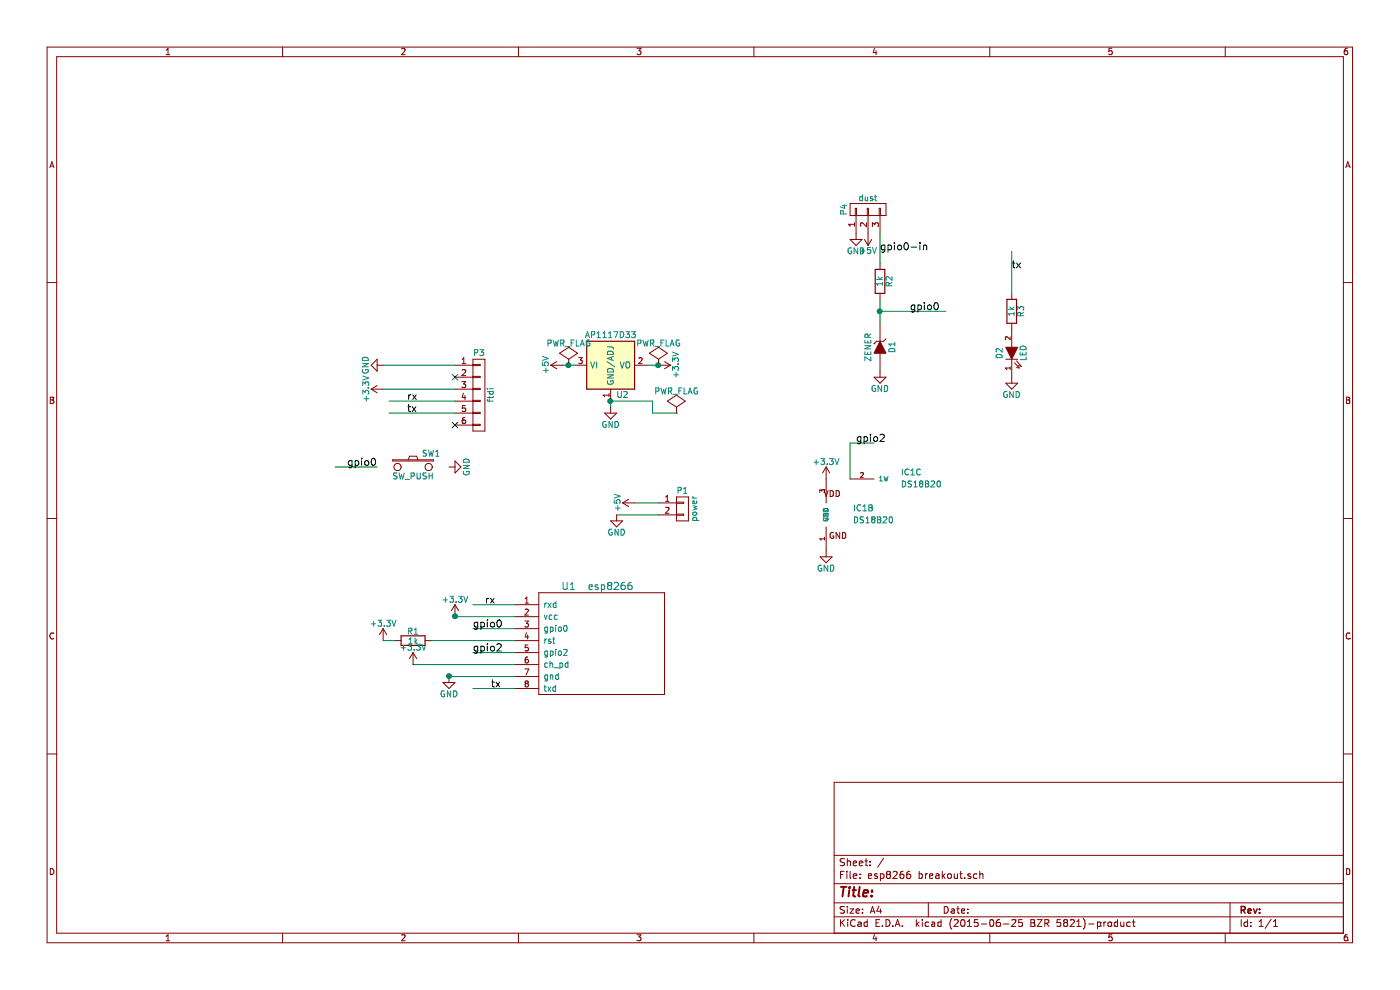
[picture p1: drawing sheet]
EESchema Schematic File Version 2
LIBS:esp8266 breakout-rescue
LIBS:power
LIBS:device
LIBS:transistors
LIBS:conn
LIBS:linear
LIBS:regul
LIBS:74xx
LIBS:cmos4000
LIBS:adc-dac
LIBS:memory
LIBS:xilinx
LIBS:microcontrollers
LIBS:dsp
LIBS:microchip
LIBS:analog_switches
LIBS:motorola
LIBS:texas
LIBS:intel
LIBS:audio
LIBS:interface
LIBS:digital-audio
LIBS:philips
LIBS:display
LIBS:cypress
LIBS:siliconi
LIBS:opto
LIBS:atmel
LIBS:contrib
LIBS:valves
LIBS:esp8266
LIBS:1wire
LIBS:esp8266 breakout-cache
EELAYER 25 0
EELAYER END
$Descr A4 11693 8268
encoding utf-8
Sheet 1 1
Title ""
Date ""
Rev ""
Comp ""
Comment1 ""
Comment2 ""
Comment3 ""
Comment4 ""
$EndDescr
$Comp
L R R1
U 1 1
P 3450 5350
F 0 "R1" V 3530 5350 50  0000 C CNN
F 1 "1k" V 3450 5350 50  0000 C CNN
F 2 "Resistors_ThroughHole:Resistor_Horizontal_RM10mm" V 3380 5350 30  0001 C CNN
F 3 "" H 3450 5350 30  0000 C CNN
	1    3450 5350
	0    -1   -1   0   
$EndComp
$Comp
L PWR_FLAG #FLG01
U 1 1
P 5500 3050
F 0 "#FLG01" H 5500 3145 50  0001 C CNN
F 1 "PWR_FLAG" H 5500 3230 50  0000 C CNN
F 2 "" H 5500 3050 60  0000 C CNN
F 3 "" H 5500 3050 60  0000 C CNN
	1    5500 3050
	1    0    0    -1  
$EndComp
$Comp
L CONN_01X02 P1
U 1 1
P 5700 4250
F 0 "P1" H 5700 4400 50  0000 C CNN
F 1 "power" V 5800 4250 50  0000 C CNN
F 2 "Pin_Headers:Pin_Header_Straight_1x02" H 5700 4250 60  0001 C CNN
F 3 "" H 5700 4250 60  0000 C CNN
	1    5700 4250
	1    0    0    -1  
$EndComp
Wire Wire Line
	5500 4300 5150 4300
$Comp
L GND #PWR02
U 1 1
P 5150 4300
F 0 "#PWR02" H 5150 4050 50  0001 C CNN
F 1 "GND" H 5150 4150 50  0000 C CNN
F 2 "" H 5150 4300 60  0000 C CNN
F 3 "" H 5150 4300 60  0000 C CNN
	1    5150 4300
	1    0    0    -1  
$EndComp
Wire Wire Line
	5500 4200 5300 4200
$Comp
L esp8266 U1
U 1 1
P 4450 4850
F 0 "U1" H 4750 4800 60  0000 C CNN
F 1 "esp8266" H 5100 4800 60  0000 C CNN
F 2 "kicadlibs:esp8266" H 5100 4550 60  0001 C CNN
F 3 "" H 5100 4550 60  0000 C CNN
	1    4450 4850
	1    0    0    -1  
$EndComp
Wire Wire Line
	3800 5150 4300 5150
Wire Wire Line
	3750 5650 4300 5650
Wire Wire Line
	4300 5350 3600 5350
$Comp
L GND #PWR03
U 1 1
P 3750 5650
F 0 "#PWR03" H 3750 5400 50  0001 C CNN
F 1 "GND" H 3750 5500 50  0000 C CNN
F 2 "" H 3750 5650 60  0000 C CNN
F 3 "" H 3750 5650 60  0000 C CNN
	1    3750 5650
	1    0    0    -1  
$EndComp
$Comp
L +3.3V #PWR04
U 1 1
P 3800 5150
F 0 "#PWR04" H 3800 5000 50  0001 C CNN
F 1 "+3.3V" H 3800 5290 50  0000 C CNN
F 2 "" H 3800 5150 60  0000 C CNN
F 3 "" H 3800 5150 60  0000 C CNN
	1    3800 5150
	1    0    0    -1  
$EndComp
Connection ~ 3800 5150
Connection ~ 3750 5650
$Comp
L +3.3V #PWR05
U 1 1
P 3200 5350
F 0 "#PWR05" H 3200 5200 50  0001 C CNN
F 1 "+3.3V" H 3200 5490 50  0000 C CNN
F 2 "" H 3200 5350 60  0000 C CNN
F 3 "" H 3200 5350 60  0000 C CNN
	1    3200 5350
	1    0    0    -1  
$EndComp
Wire Wire Line
	3200 5350 3300 5350
Wire Wire Line
	3150 3900 2800 3900
Text Label 2900 3900 0    60   ~ 0
gpio0
Wire Wire Line
	3450 5550 4300 5550
$Comp
L CONN_01X06 P3
U 1 1
P 4000 3300
F 0 "P3" H 4000 3650 50  0000 C CNN
F 1 "ftdi" V 4100 3300 50  0000 C CNN
F 2 "Pin_Headers:Pin_Header_Straight_1x06" H 4000 3300 60  0001 C CNN
F 3 "" H 4000 3300 60  0000 C CNN
	1    4000 3300
	1    0    0    -1  
$EndComp
Wire Wire Line
	3800 3050 3200 3050
Wire Wire Line
	3800 3250 3200 3250
Wire Wire Line
	4300 5050 3950 5050
Wire Wire Line
	4300 5750 3950 5750
Text Label 4050 5050 0    60   ~ 0
rx
Text Label 4100 5750 0    60   ~ 0
tx
$Comp
L AP1117D33 U2
U 1 1
P 5100 3050
F 0 "U2" H 5200 2800 50  0000 C CNN
F 1 "AP1117D33" H 5100 3300 50  0000 C CNN
F 2 "Power_Integrations:TO-220" H 5100 3050 60  0001 C CNN
F 3 "" H 5100 3050 60  0000 C CNN
	1    5100 3050
	1    0    0    -1  
$EndComp
$Comp
L GND #PWR06
U 1 1
P 5100 3400
F 0 "#PWR06" H 5100 3150 50  0001 C CNN
F 1 "GND" H 5100 3250 50  0000 C CNN
F 2 "" H 5100 3400 60  0000 C CNN
F 3 "" H 5100 3400 60  0000 C CNN
	1    5100 3400
	1    0    0    -1  
$EndComp
$Comp
L +3.3V #PWR07
U 1 1
P 5500 3050
F 0 "#PWR07" H 5500 2900 50  0001 C CNN
F 1 "+3.3V" H 5500 3190 50  0000 C CNN
F 2 "" H 5500 3050 60  0000 C CNN
F 3 "" H 5500 3050 60  0000 C CNN
	1    5500 3050
	0    1    1    0   
$EndComp
$Comp
L +5V #PWR08
U 1 1
P 4700 3050
F 0 "#PWR08" H 4700 2900 50  0001 C CNN
F 1 "+5V" H 4700 3190 50  0000 C CNN
F 2 "" H 4700 3050 60  0000 C CNN
F 3 "" H 4700 3050 60  0000 C CNN
	1    4700 3050
	0    -1   -1   0   
$EndComp
$Comp
L ZENER D1
U 1 1
P 7350 2900
F 0 "D1" H 7350 3000 50  0000 C CNN
F 1 "ZENER" H 7350 2800 50  0000 C CNN
F 2 "Discret:D3" H 7350 2900 60  0001 C CNN
F 3 "" H 7350 2900 60  0000 C CNN
	1    7350 2900
	0    1    1    0   
$EndComp
$Comp
L R R2
U 1 1
P 7350 2350
F 0 "R2" V 7430 2350 50  0000 C CNN
F 1 "1k" V 7350 2350 50  0000 C CNN
F 2 "Resistors_ThroughHole:Resistor_Horizontal_RM10mm" V 7280 2350 30  0001 C CNN
F 3 "" H 7350 2350 30  0000 C CNN
	1    7350 2350
	1    0    0    -1  
$EndComp
Wire Wire Line
	7350 2500 7350 2700
Wire Wire Line
	7900 2600 7350 2600
Connection ~ 7350 2600
$Comp
L GND #PWR09
U 1 1
P 7350 3100
F 0 "#PWR09" H 7350 2850 50  0001 C CNN
F 1 "GND" H 7350 2950 50  0000 C CNN
F 2 "" H 7350 3100 60  0000 C CNN
F 3 "" H 7350 3100 60  0000 C CNN
	1    7350 3100
	1    0    0    -1  
$EndComp
Text Label 7600 2600 0    60   ~ 0
gpio0
Wire Wire Line
	4300 5250 3950 5250
Wire Wire Line
	4300 5450 3950 5450
Text Label 3950 5250 0    60   ~ 0
gpio0
Text Label 3950 5450 0    60   ~ 0
gpio2
$Comp
L +3.3V #PWR010
U 1 1
P 3450 5550
F 0 "#PWR010" H 3450 5400 50  0001 C CNN
F 1 "+3.3V" H 3450 5690 50  0000 C CNN
F 2 "" H 3450 5550 60  0000 C CNN
F 3 "" H 3450 5550 60  0000 C CNN
	1    3450 5550
	1    0    0    -1  
$EndComp
$Comp
L GND #PWR011
U 1 1
P 3750 3900
F 0 "#PWR011" H 3750 3650 50  0001 C CNN
F 1 "GND" H 3750 3750 50  0000 C CNN
F 2 "" H 3750 3900 60  0000 C CNN
F 3 "" H 3750 3900 60  0000 C CNN
	1    3750 3900
	0    -1   -1   0   
$EndComp
$Comp
L +3.3V #PWR012
U 1 1
P 3200 3250
F 0 "#PWR012" H 3200 3100 50  0001 C CNN
F 1 "+3.3V" H 3200 3390 50  0000 C CNN
F 2 "" H 3200 3250 60  0000 C CNN
F 3 "" H 3200 3250 60  0000 C CNN
	1    3200 3250
	0    -1   -1   0   
$EndComp
$Comp
L GND #PWR013
U 1 1
P 3200 3050
F 0 "#PWR013" H 3200 2800 50  0001 C CNN
F 1 "GND" H 3200 2900 50  0000 C CNN
F 2 "" H 3200 3050 60  0000 C CNN
F 3 "" H 3200 3050 60  0000 C CNN
	1    3200 3050
	0    1    1    0   
$EndComp
Wire Wire Line
	3800 3350 3250 3350
Wire Wire Line
	3800 3450 3250 3450
Text Label 3400 3350 0    60   ~ 0
rx
Text Label 3400 3450 0    60   ~ 0
tx
$Comp
L +5V #PWR014
U 1 1
P 5300 4200
F 0 "#PWR014" H 5300 4050 50  0001 C CNN
F 1 "+5V" H 5300 4340 50  0000 C CNN
F 2 "" H 5300 4200 60  0000 C CNN
F 3 "" H 5300 4200 60  0000 C CNN
	1    5300 4200
	0    -1   -1   0   
$EndComp
Wire Wire Line
	5400 3050 5500 3050
Wire Wire Line
	5100 3350 5100 3400
Wire Wire Line
	4700 3050 4800 3050
$Comp
L PWR_FLAG #FLG015
U 1 1
P 4750 3050
F 0 "#FLG015" H 4750 3145 50  0001 C CNN
F 1 "PWR_FLAG" H 4750 3230 50  0000 C CNN
F 2 "" H 4750 3050 60  0000 C CNN
F 3 "" H 4750 3050 60  0000 C CNN
	1    4750 3050
	1    0    0    -1  
$EndComp
$Comp
L PWR_FLAG #FLG016
U 1 1
P 5650 3450
F 0 "#FLG016" H 5650 3545 50  0001 C CNN
F 1 "PWR_FLAG" H 5650 3630 50  0000 C CNN
F 2 "" H 5650 3450 60  0000 C CNN
F 3 "" H 5650 3450 60  0000 C CNN
	1    5650 3450
	1    0    0    -1  
$EndComp
Wire Wire Line
	5650 3450 5450 3450
Wire Wire Line
	5450 3450 5450 3350
Wire Wire Line
	5450 3350 5100 3350
Connection ~ 5100 3350
Connection ~ 5500 3050
Connection ~ 4750 3050
NoConn ~ 3800 3150
NoConn ~ 3800 3550
Wire Wire Line
	7350 1950 7350 2200
Text Label 7350 2100 0    60   ~ 0
gpio0-in
$Comp
L CONN_01X03 P4
U 1 1
P 7250 1750
F 0 "P4" H 7250 1950 50  0000 C CNN
F 1 "dust" V 7350 1750 50  0000 C CNN
F 2 "Pin_Headers:Pin_Header_Straight_1x03" H 7250 1750 60  0001 C CNN
F 3 "" H 7250 1750 60  0000 C CNN
	1    7250 1750
	0    -1   -1   0   
$EndComp
$Comp
L GND #PWR017
U 1 1
P 7150 1950
F 0 "#PWR017" H 7150 1700 50  0001 C CNN
F 1 "GND" H 7150 1800 50  0000 C CNN
F 2 "" H 7150 1950 60  0000 C CNN
F 3 "" H 7150 1950 60  0000 C CNN
	1    7150 1950
	1    0    0    -1  
$EndComp
$Comp
L +5V #PWR018
U 1 1
P 7250 1950
F 0 "#PWR018" H 7250 1800 50  0001 C CNN
F 1 "+5V" H 7250 2090 50  0000 C CNN
F 2 "" H 7250 1950 60  0000 C CNN
F 3 "" H 7250 1950 60  0000 C CNN
	1    7250 1950
	-1   0    0    1   
$EndComp
$Comp
L DS18B20 IC1
U 2 1
P 6900 4300
F 0 "IC1" H 7125 4325 50  0000 L BNN
F 1 "DS18B20" H 7125 4225 50  0000 L BNN
F 2 "Housings_TO-92:TO-92_Molded_Narrow" H 6900 4450 50  0001 C CNN
F 3 "" H 6900 4300 60  0000 C CNN
	2    6900 4300
	1    0    0    -1  
$EndComp
$Comp
L DS18B20 IC1
U 3 1
P 7300 4000
F 0 "IC1" H 7525 4025 50  0000 L BNN
F 1 "DS18B20" H 7525 3925 50  0000 L BNN
F 2 "Housings_TO-92:TO-92_Molded_Narrow" H 7300 4150 50  0001 C CNN
F 3 "" H 7300 4000 60  0000 C CNN
	3    7300 4000
	1    0    0    -1  
$EndComp
$Comp
L GND #PWR019
U 1 1
P 6900 4600
F 0 "#PWR019" H 6900 4350 50  0001 C CNN
F 1 "GND" H 6900 4450 50  0000 C CNN
F 2 "" H 6900 4600 60  0000 C CNN
F 3 "" H 6900 4600 60  0000 C CNN
	1    6900 4600
	1    0    0    -1  
$EndComp
$Comp
L +3.3V #PWR020
U 1 1
P 6900 4000
F 0 "#PWR020" H 6900 3850 50  0001 C CNN
F 1 "+3.3V" H 6900 4140 50  0000 C CNN
F 2 "" H 6900 4000 60  0000 C CNN
F 3 "" H 6900 4000 60  0000 C CNN
	1    6900 4000
	1    0    0    -1  
$EndComp
Wire Wire Line
	7100 3700 7300 3700
Wire Wire Line
	7100 3700 7100 4000
Text Label 7150 3700 0    60   ~ 0
gpio2
$Comp
L LED D2
U 1 1
P 8450 2950
F 0 "D2" H 8450 3050 50  0000 C CNN
F 1 "LED" H 8450 2850 50  0000 C CNN
F 2 "LEDs:LED-5MM" H 8450 2950 60  0001 C CNN
F 3 "" H 8450 2950 60  0000 C CNN
	1    8450 2950
	0    -1   -1   0   
$EndComp
$Comp
L R R3
U 1 1
P 8450 2600
F 0 "R3" V 8530 2600 50  0000 C CNN
F 1 "1k" V 8450 2600 50  0000 C CNN
F 2 "Resistors_ThroughHole:Resistor_Horizontal_RM10mm" V 8380 2600 30  0001 C CNN
F 3 "" H 8450 2600 30  0000 C CNN
	1    8450 2600
	1    0    0    -1  
$EndComp
$Comp
L GND #PWR021
U 1 1
P 8450 3150
F 0 "#PWR021" H 8450 2900 50  0001 C CNN
F 1 "GND" H 8450 3000 50  0000 C CNN
F 2 "" H 8450 3150 60  0000 C CNN
F 3 "" H 8450 3150 60  0000 C CNN
	1    8450 3150
	1    0    0    -1  
$EndComp
Wire Wire Line
	8450 2100 8450 2450
Text Label 8450 2250 0    60   ~ 0
tx
$Comp
L SW_PUSH SW1
U 1 1
P 3450 3900
F 0 "SW1" H 3600 4010 50  0000 C CNN
F 1 "SW_PUSH" H 3450 3820 50  0000 C CNN
F 2 "Buttons_Switches_ThroughHole:SW_PUSH_SMALL" H 3450 3900 60  0001 C CNN
F 3 "" H 3450 3900 60  0000 C CNN
	1    3450 3900
	1    0    0    -1  
$EndComp
$EndSCHEMATC
